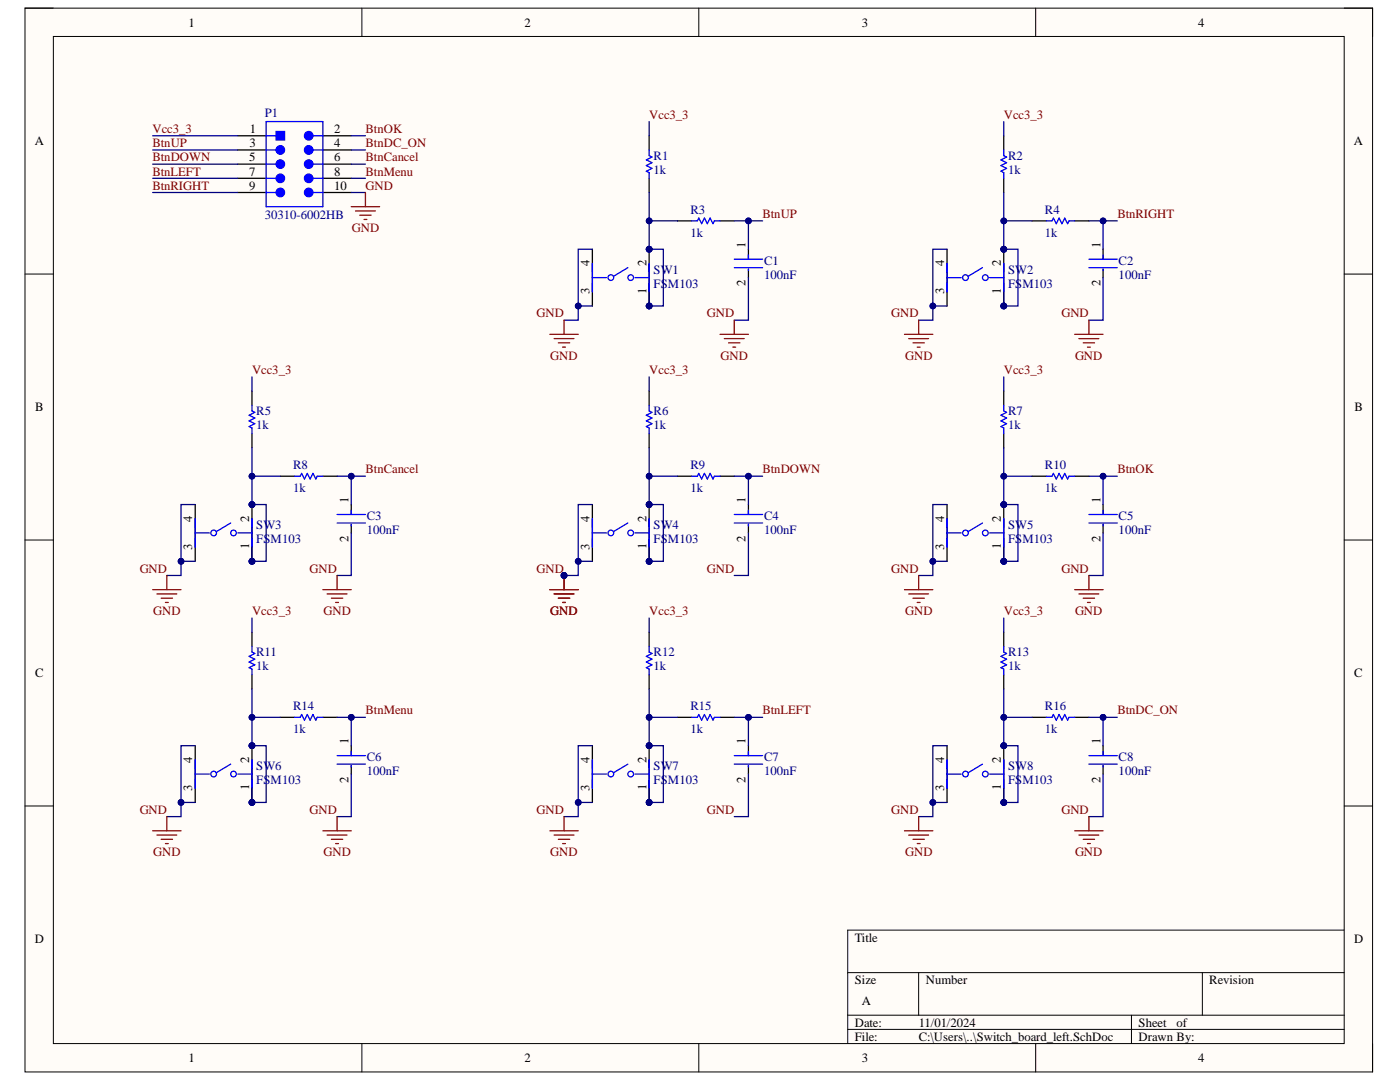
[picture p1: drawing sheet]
# Altium project Engineering_project_switch_board_left.PrjPcb
1 sheet, 33 parts. Net scope: global (net labels, ports and power ports of the same name join across sheets).
Board file: Switch_board_left_PCB.PcbDoc

## Sheet Switch_board_left.SchDoc
size A; SheetNumber: 1; SheetTotal: 1

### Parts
C1  100nF  [FP-0805-L_2_01_0_2-W_1_25-IPC_B]
C2  100nF  [FP-0805-L_2_01_0_2-W_1_25-IPC_B]
C3  100nF  [FP-0805-L_2_01_0_2-W_1_25-IPC_B]
C4  100nF  [FP-0805-L_2_01_0_2-W_1_25-IPC_B]
C5  100nF  [FP-0805-L_2_01_0_2-W_1_25-IPC_B]
C6  100nF  [FP-0805-L_2_01_0_2-W_1_25-IPC_B]
C7  100nF  [FP-0805-L_2_01_0_2-W_1_25-IPC_B]
C8  100nF  [FP-0805-L_2_01_0_2-W_1_25-IPC_B]
P1  30310-6002HB  [3M-30310-6002HB-10_V]
R1  1k  [RESC2013X50X30LL20T20]
R2  1k  [RESC2013X50X30LL20T20]
R3  1k  [RESC2013X50X30LL20T20]
R4  1k  [RESC2013X50X30LL20T20]
R5  1k  [RESC2013X50X30LL20T20]
R6  1k  [RESC2013X50X30LL20T20]
R7  1k  [RESC2013X50X30LL20T20]
R8  1k  [RESC2013X50X30LL20T20]
R9  1k  [RESC2013X50X30LL20T20]
R10  1k  [RESC2013X50X30LL20T20]
R11  1k  [RESC2013X50X30LL20T20]
R12  1k  [RESC2013X50X30LL20T20]
R13  1k  [RESC2013X50X30LL20T20]
R14  1k  [RESC2013X50X30LL20T20]
R15  1k  [RESC2013X50X30LL20T20]
R16  1k  [RESC2013X50X30LL20T20]
SW1  FSM103  [FP-FSM103-MFG]
SW2  FSM103  [FP-FSM103-MFG]
SW3  FSM103  [FP-FSM103-MFG]
SW4  FSM103  [FP-FSM103-MFG]
SW5  FSM103  [FP-FSM103-MFG]
SW6  FSM103  [FP-FSM103-MFG]
SW7  FSM103  [FP-FSM103-MFG]
SW8  FSM103  [FP-FSM103-MFG]

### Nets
GND: C1.2 C2.2 C3.2 C4.2 C5.2 C6.2 C7.2 C8.2 P1.10 SW1.3 SW1.4 SW2.3 SW2.4 SW3.3 SW3.4 SW4.3 SW4.4 SW5.3 SW5.4 SW6.3 SW6.4 SW7.3 SW7.4 SW8.3 SW8.4
BtnCancel: C3.1 P1.6 R8.1
BtnDC_ON: C8.1 P1.4 R16.1
BtnDOWN: C4.1 P1.5 R9.1
BtnLEFT: C7.1 P1.7 R15.1
BtnMenu: C6.1 P1.8 R14.1
BtnOK: C5.1 P1.2 R10.1
BtnRIGHT: C2.1 P1.9 R4.1
BtnUP: C1.1 P1.3 R3.1
Vcc3_3: P1.1 R1.2 R2.2 R5.2 R6.2 R7.2 R11.2 R12.2 R13.2
NetR1_1: R1.1 R3.2 SW1.1 SW1.2
NetR2_1: R2.1 R4.2 SW2.1 SW2.2
NetR5_1: R5.1 R8.2 SW3.1 SW3.2
NetR6_1: R6.1 R9.2 SW4.1 SW4.2
NetR7_1: R7.1 R10.2 SW5.1 SW5.2
NetR11_1: R11.1 R14.2 SW6.1 SW6.2
NetR12_1: R12.1 R15.2 SW7.1 SW7.2
NetR13_1: R13.1 R16.2 SW8.1 SW8.2
